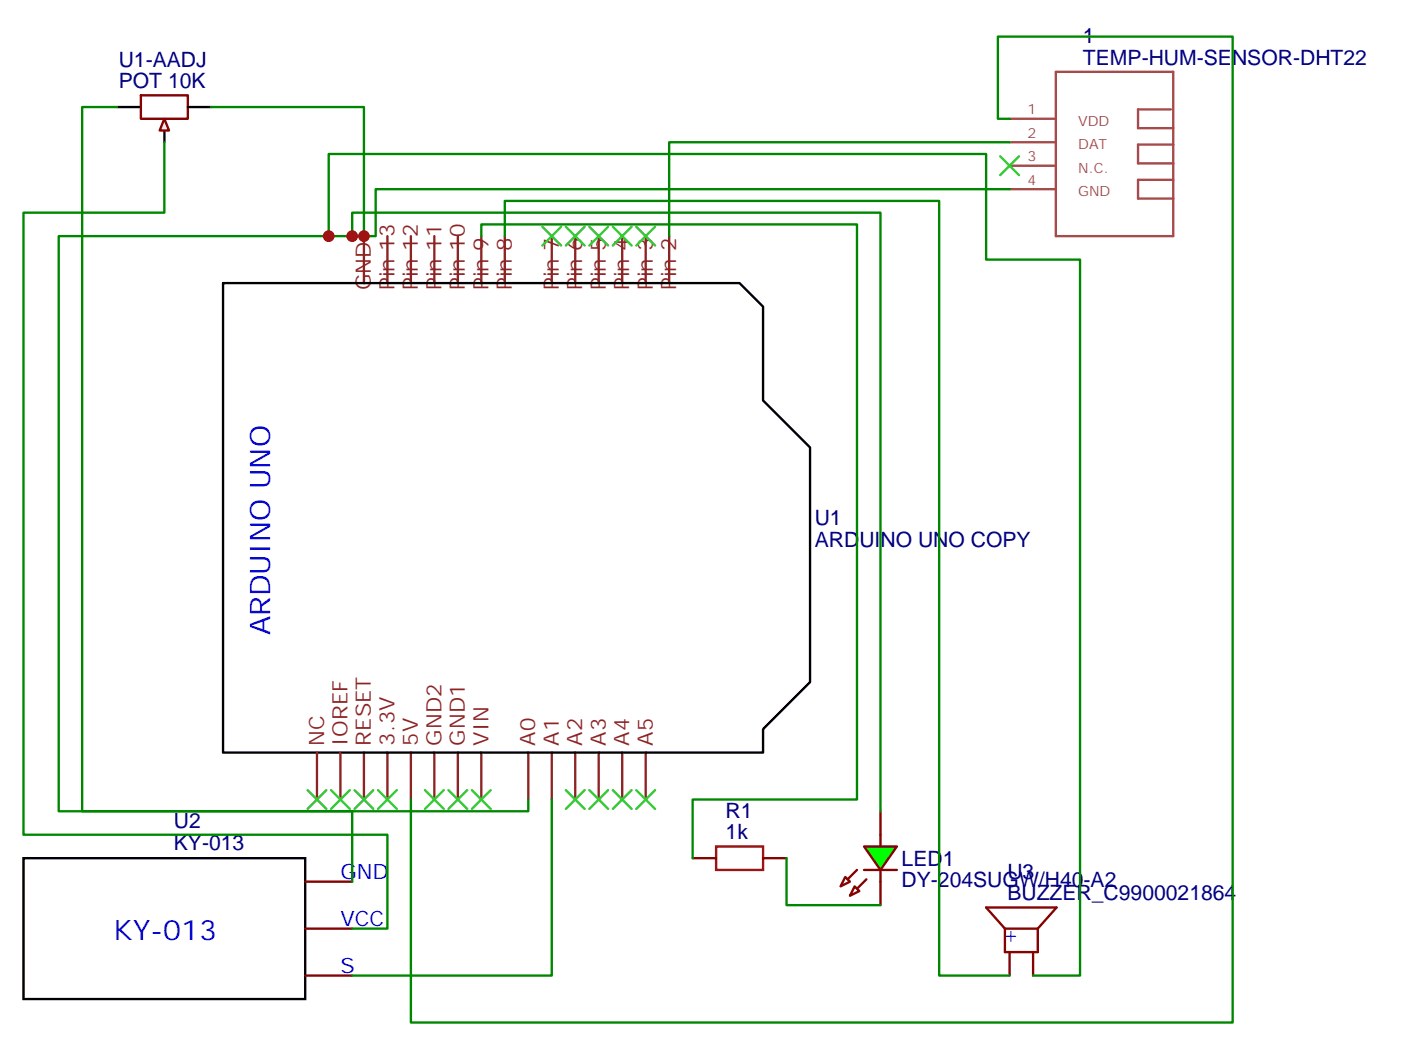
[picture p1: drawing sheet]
<svg xmlns="http://www.w3.org/2000/svg" width="211mm" height="157mm" viewBox="0 0 211 157" stroke-linecap="round" stroke-linejoin="round" font-family="sans-serif">
<g fill="none" stroke="#8c2424" stroke-width=".35">
<path d="M54.7 35.5v7M58.2 35.5v7M61.7 35.5v7M65.3 35.5v7M68.8 35.5v7M72.3 35.5v7M75.8 35.5v7M82.9 35.5v7M86.4 35.5v7M90 35.5v7M93.5 35.5v7M97 35.5v7"/>
<path d="M100.5 35.5v7M47.6 113.1v7.1M51.2 113.1v7.1M54.7 113.1v7.1M58.2 113.1v7.1M61.7 113.1v7.1M65.3 113.1v7.1M68.8 113.1v7.1M72.3 113.1v7.1M79.4 113.1v7.1M82.9 113.1v7.1M86.4 113.1v7.1"/>
<path d="M90 113.1v7.1M93.5 113.1v7.1M97 113.1v7.1"/>
</g>
<path d="M17.6 16.1h3.6M24.7 19.6v1.8M28.2 16.1h3.5M33.5 42.5h77.6l3.6 3.6v14.1l7 7v35.3l-7 7.1v3.5h-81.2z" fill="none" stroke="#000" stroke-width=".35"/>
<path d="M151.7 17.9h6.9M158.6 10.8h17.7v24.7h-17.7zM175.9 16.4h-4.9v2.9h5.3M151.7 21.4h6.9M151.7 24.9h6.9M151.7 28.4h6.9M176.3 21.7h-5.3v2.9h5.3M176.3 27h-5.3v2.8h5.3" fill="none" stroke="#a64a4a" stroke-width=".35"/>
<path d="M21.2 14.3h7v3.6h-7z" fill="none" stroke="#870000" stroke-width=".35"/>
<path d="M24.7 17.9l.7 1.7h-1.4z" fill="#f0f0f0" stroke="#870000" stroke-width=".35"/>
<path d="M127 131.8l.7 .7-1.4 .7zM128.4 133.2l.7 .7-1.4 .7zM129.8 130.7h5M132.3 125.4v1.8M132.3 130.7v1.8" fill="none" stroke="#870000" stroke-width=".35"/>
<g fill="#870000" stroke="#870000" stroke-width=".35">
<path d="M130.2 132.2l-1.4 1.4z"/>
<path d="M128.8 130.7l-1.4 1.5z"/>
</g>
<path d="M129.8 127.2h5l-2.5 3.5z" fill="#0f0" stroke="#870000" stroke-width=".35"/>
<path d="M45.9 139.6h7M45.9 132.5h7M104.1 129h3.5M114.7 129h3.5M132.3 121.9v3.5M132.3 132.5v3.5M151 139.6h4.9M151 139.6v3.5h4.9v-3.5M151 139.6l-2.8-3.2h10.5l-2.8 3.2M45.9 146.6h7M151.7 143.1v3.5M155.2 143.1v3.5" fill="none" stroke="#870000" stroke-width=".35"/>
<path d="M107.6 127.2h7.1v3.5h-7.1z" fill="none" stroke="#a10000" stroke-width=".35"/>
<path d="M3.5 129h42.4v21.1h-42.4z" fill="none" stroke="#000" stroke-width=".35"/>
<path d="M17.6 16.1h-5.3v105.8h67.1v-1.7M31.7 16.1h23v19.4h-5.3v-12.4h98.8v15.9h14.1v107.6h-7.1M151.7 17.9h-1.8v-12.4h35.3v148.2h-123.5v-33.5M24.7 21.4v10.6h-21.2v93.4h54.7v14.2h-5.3M49.4 35.5h-40.6v86.4h44.1v10.6M52.9 35.5v-3.5h79.4v89.9M72.3 35.5v-1.8h56.5v86.5h-24.7v8.8M75.8 35.5v-5.3h65.3v116.4h10.6M151.7 21.4h-51.2v14.1M151.7 28.4h-95.3v7.1h-1.7M82.9 120.2v26.4h-30M118.2 129v7h14.1" fill="none" stroke="#008700" stroke-width=".35"/>
<g fill="none" stroke="#3c3" stroke-width=".35">
<path d="M81.5 34.1l2.8 2.8M84.3 34.1l-2.8 2.8M85 34.1l2.8 2.8M87.8 34.1l-2.8 2.8M88.5 34.1l2.9 2.8M91.4 34.1l-2.9 2.8M92.1 34.1l2.8 2.8M94.9 34.1l-2.8 2.8M95.6 34.1l2.8 2.8M98.4 34.1l-2.8 2.8M150.3 23.5l2.8 2.8M153.1 23.5l-2.8 2.8"/>
<path d="M46.2 118.7l2.8 2.9M49 118.7l-2.8 2.9M49.7 118.7l2.9 2.9M52.6 118.7l-2.9 2.9M53.3 118.7l2.8 2.9M56.1 118.7l-2.8 2.9M56.8 118.7l2.8 2.9M59.6 118.7l-2.8 2.9M63.9 118.7l2.8 2.9M66.7 118.7l-2.8 2.9M67.4 118.7l2.8 2.9M70.2 118.7l-2.8 2.9"/>
<path d="M70.9 118.7l2.8 2.9M73.7 118.7l-2.8 2.9M85 118.7l2.8 2.9M87.8 118.7l-2.8 2.9M88.5 118.7l2.9 2.9M91.4 118.7l-2.9 2.9M92.1 118.7l2.8 2.9M94.9 118.7l-2.8 2.9M95.6 118.7l2.8 2.9M98.4 118.7l-2.8 2.9"/>
</g>
<g fill="#c00">
<circle cx="54.7" cy="35.5" r=".88"/>
<circle cx="49.4" cy="35.5" r=".88"/>
<circle cx="52.9" cy="35.5" r=".88"/>
</g>
<g font-size="4.2" fill="#00f">
<text x="40.6" y="95.5" transform="rotate(-90 40.6 95.5)">ARDUINO UNO</text>
<text x="17.1" y="141.2">KY-013</text>
</g>
<g font-size="3.2" fill="#000080">
<text x="17.8" y="10">U1-AADJ</text>
<text x="162.7" y="9.7">TEMP-HUM-SENSOR-DHT22</text>
<text x="162.7" y="6.5">1</text>
<text x="17.8" y="13.3">POT 10K</text>
<text x="122.4" y="82.2">ARDUINO UNO COPY</text>
<text x="122.4" y="78.9">U1</text>
<text x="26.1" y="124.5">U2</text>
<text x="109" y="122.9">R1</text>
<text x="26.1" y="127.8">KY-013</text>
<text x="109" y="126.2">1k</text>
<text x="135.5" y="130.2">LED1</text>
<text x="135.5" y="133.2">DY-204SUGW/H40-A2</text>
<text x="151.4" y="135.3">BUZZER_C9900021864</text>
<text x="151.4" y="132.1">U3</text>
</g>
<g font-size="3.2" fill="#8d2323">
<text x="55.7" y="43.6" transform="rotate(-90 55.7 43.6)">GND</text>
<text x="59.3" y="43.6" transform="rotate(-90 59.3 43.6)">Pin 13</text>
<text x="62.8" y="43.6" transform="rotate(-90 62.8 43.6)">Pin 12</text>
<text x="66.3" y="43.6" transform="rotate(-90 66.3 43.6)">Pin 11</text>
<text x="69.8" y="43.6" transform="rotate(-90 69.8 43.6)">Pin 10</text>
<text x="73.4" y="43.6" transform="rotate(-90 73.4 43.6)">Pin 9</text>
<text x="76.9" y="43.6" transform="rotate(-90 76.9 43.6)">Pin 8</text>
<text x="84" y="43.6" transform="rotate(-90 84 43.6)">Pin 7</text>
<text x="87.5" y="43.6" transform="rotate(-90 87.5 43.6)">Pin 6</text>
<text x="91" y="43.6" transform="rotate(-90 91 43.6)">Pin 5</text>
<text x="94.5" y="43.6" transform="rotate(-90 94.5 43.6)">Pin 4</text>
<text x="98.1" y="43.6" transform="rotate(-90 98.1 43.6)">Pin 3</text>
<text x="101.6" y="43.6" transform="rotate(-90 101.6 43.6)">Pin 2</text>
<text x="48.7" y="112" transform="rotate(-90 48.7 112)">NC</text>
<text x="52.2" y="112" transform="rotate(-90 52.2 112)">IOREF</text>
<text x="55.7" y="112" transform="rotate(-90 55.7 112)">RESET</text>
<text x="59.3" y="112" transform="rotate(-90 59.3 112)">3.3V</text>
<text x="62.8" y="112" transform="rotate(-90 62.8 112)">5V</text>
<text x="66.3" y="112" transform="rotate(-90 66.3 112)">GND2</text>
<text x="69.8" y="112" transform="rotate(-90 69.8 112)">GND1</text>
<text x="73.4" y="112" transform="rotate(-90 73.4 112)">VIN</text>
<text x="80.4" y="112" transform="rotate(-90 80.4 112)">A0</text>
<text x="84" y="112" transform="rotate(-90 84 112)">A1</text>
<text x="87.5" y="112" transform="rotate(-90 87.5 112)">A2</text>
<text x="91" y="112" transform="rotate(-90 91 112)">A3</text>
<text x="94.5" y="112" transform="rotate(-90 94.5 112)">A4</text>
<text x="98.1" y="112" transform="rotate(-90 98.1 112)">A5</text>
</g>
<g font-size="3.2" fill="#00f">
<text x="51.2" y="132.2">GND</text>
<text x="51.2" y="139.2">VCC</text>
<text x="152.8" y="142" transform="rotate(-90 152.8 142)">+</text>
<text x="51.2" y="146.3">S</text>
</g>
<g font-size="2.1" fill="#a54b4b">
<text x="154.4" y="17.2">1</text>
<text x="154.4" y="20.7">2</text>
<text x="162" y="18.9">VDD</text>
<text x="162" y="22.4">DAT</text>
<text x="154.4" y="24.2">3</text>
<text x="154.4" y="27.7">4</text>
<text x="162" y="25.9">N.C.</text>
<text x="162" y="29.5">GND</text>
</g>
</svg>
